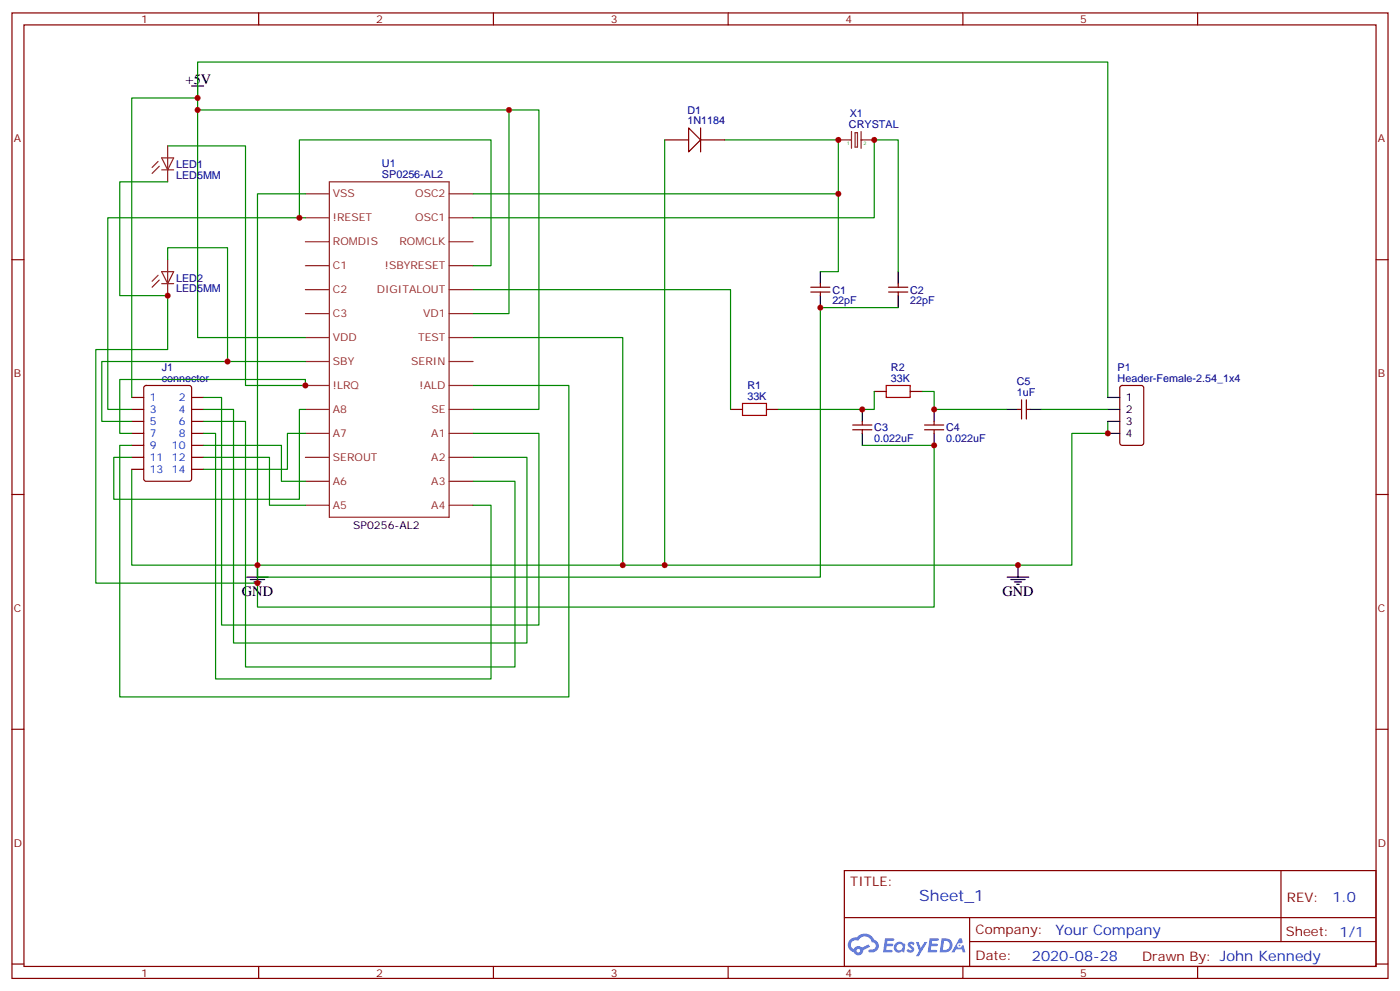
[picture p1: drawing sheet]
<svg xmlns="http://www.w3.org/2000/svg" width="412mm" height="292mm" viewBox="0 0 412 292" stroke-linecap="round" stroke-linejoin="round" font-family="sans-serif">
<g fill="none" stroke="#870000" stroke-width=".35">
<path d="M3.5 3.8h405.4v284.3h-405.4zM7.1 7.3h398.2v277.3h-398.2zM76.2 3.8v3.5M145.3 3.8v3.5M214.5 3.8v3.5M283.6 3.8v3.5M352.8 3.8v3.5M3.5 76.5h3.6M405.3 76.5h3.6M3.5 145.6h3.6M405.3 145.6h3.6M3.5 214.8h3.6"/>
<path d="M405.3 214.8h3.6M248.7 256.4h156.6v28.2h-156.6zM377.3 256.4v20.9M248.7 270.2h156.5M285.6 277.3h119.6M285.6 270.2v14.2M3.5 283.9h3.6M76.2 284.6v3.5M145.3 284.6v3.5M214.5 284.6v3.5M283.6 284.6v3.5M352.8 284.6v3.5"/>
<path d="M405.3 283.9h3.6"/>
</g>
<g fill="#5487ff">
<path d="M267.7 277.6a1.22 1.22 0 0 1 1.7 .2l-.4 .6a.47 .47 0 0 0-.3-.4 .47 .47 0 0 0-.5 .2l.1 .2a1.14 1.14 0 0 1 .8 1.8 1.14 1.14 0 0 1-1.9 0l-.2-.2 .5-.6 .7 .5a.29 .29 0 0 0 .3-.3 .29 .29 0 0 0-.2-.3 1.04 1.04 0 0 1-.6-1.7z"/>
<path d="M260.7 276.3h2.4l.3 .2-.2 .5-1.8 .1-.1 .8h1.5l.3 .4-.3 .4h-1.6l-.2 1.1h1.7l.2 .3-.2 .3-2.6 .1z"/>
<path d="M273.8 276.3h2.4l.3 .2-.1 .5-1.8 .1-.2 .8h1.6l.3 .4-.4 .4h-1.6l-.1 1.1h1.7l.2 .3-.2 .3-2.6 .1z"/>
<path d="M282.6 276.3h.7l.3 1.3-.6 .3a.69 .69 0 0 0-1 .3 .69 .69 0 0 0 .4 .9 .69 .69 0 0 0 .9-.6l.5-.2 .6 2.2h-.8l-.2-.9h-1.8l-.5 .9h-.8z"/>
<path d="M269.8 277.4h.8l.6 1.8 1.1-1.8h.9l-2.6 4.2h-.8l.9-1.5z"/>
<path d="M277.4 276.3l-.6 4.2h1.3a2.11 2.11 0 0 0 2.5-2.1 2.11 2.11 0 0 0-2.5-2.1zM278.1 277.1a1.39 1.39 0 0 1 1.7 1.4 1.39 1.39 0 0 1-1.8 1.3h-.3z"/>
<path d="M263.7 277.9a1.54 1.54 0 0 0-.1 2.2 1.54 1.54 0 0 0 2.2 .1l.6 .3 .3-2.3-.2-.3h-.4a1.49 1.49 0 0 0-2.4 0zM264 278.9a.94 .94 0 0 1 1.8 0 .94 .94 0 0 1-1.8 0z"/>
<path d="M250.4 276.7a2.18 2.18 0 0 0 1.1 3.7 1.44 1.44 0 0 0 1.6 .9 1.44 1.44 0 0 0 1.2-1.4l2-1.1-.5-.7-1.9 1a1.47 1.47 0 0 0-2.4 .4 1.39 1.39 0 0 1-.7-1.9 1.39 1.39 0 0 1 2-.5 2.12 2.12 0 0 1 2.2-1.3 2.12 2.12 0 0 1 1.9 1.7 1.14 1.14 0 0 1 1.1 1.4 1.14 1.14 0 0 1-1.7 .7 .43 .43 0 0 0-.5 .4 .43 .43 0 0 0 .4 .5 1.98 1.98 0 0 0 2.5-1.2 1.98 1.98 0 0 0-1.2-2.6 3.1 3.1 0 0 0-5.3-.6l-.9 .1zM252.3 280a.55 .55 0 0 1 1.1 0 .55 .55 0 0 1-1.1 0z"/>
<circle cx="282.6" cy="278.4" r=".26"/>
</g>
<g fill="none" stroke="#8c2424" stroke-width=".35">
<path d="M250.8 38.7v5M251.9 39.1h.7v4.2h-.7zM253.6 38.7v5M90 57.1h7M97 53.6h35.3v98.7h-35.3zM132.3 57.1h7M246.9 41.2h3.9M253.6 41.2h3.9M90 64.1h7M90 71.2h7M90 78.2h7M132.3 64.1h7"/>
<path d="M132.3 71.2h7M132.3 78.2h7M90 85.3h7M90 92.4h7M90 99.4h7M132.3 85.3h7M132.3 92.4h7M132.3 99.4h7M90 106.5h7M90 113.5h7M132.3 106.5h7M132.3 113.5h7"/>
<path d="M90 120.6h7M90 127.6h7M90 134.7h7M132.3 120.6h7M132.3 127.6h7M132.3 134.7h7M90 141.7h7M90 148.8h7M132.3 141.7h7M132.3 148.8h7"/>
</g>
<g fill="none" stroke="#000" stroke-width=".35">
<path d="M56.4 25.3h3.6M58.2 25.3v3.6M241.7 80v3.5M241.7 87.1v3.5M264.6 80v3.5M264.6 87.1v3.5M254 120.6v3.5M254 127.6v3.6M275.2 120.6v3.5M275.2 127.6v3.6M296.3 120.6h3.6M303.4 120.6h3.5"/>
<path d="M72.7 170h6.3M73.7 170.7h4.3M74.8 171.4h2.1M75.5 172.1h.7M75.8 166.4v3.6"/>
</g>
<g fill="none" stroke="#008700" stroke-width=".35">
<path d="M58.2 32.4h100.5v88.2h-19.4M58.2 28.9h-19.4v88.2M149.9 32.4v60h-10.6M49.4 43h22.9v70.5h17.7v-1.7h-54.7v15.8h3.5M90 57.1h-14.2v109.3h-37v-28.2M213.4 41.2h33.5v15.9h-107.6M246.9 57.1v22.9h-5.2M88.2 64.1h-56.5v56.5h7.1M90 64.1h-1.8v-22.9h56.4v37h-5.3M139.3 64.1h118.2v-22.9h7.1v38.8M90 99.4h-31.8v-81.1h268.1v98.8M139.3 99.4h44.1v67h-107.6"/>
<path d="M139.3 85.3h75.9v35.3M264.6 90.6h-22.9v79.4h-165.9v-3.6M60 117.1h5.3v67h93.4v-56.5h-19.4M90 106.5h-60v17.6h8.8M139.3 113.5h28.3v91.7h-132.3v-74h3.5M257.5 115.3v5.3h-28.2M271.6 115.3h3.6v5.3h21.1M60 120.6h8.8v68.8h86.4v-54.7h-15.9M60 124.1h12.3v72.3h79.4v-54.7h-12.4M60 127.6h3.5v72.4h81.1v-51.2h-5.3M60 131.2h22.9v10.5h7.1M60 134.7h19.4v14.1h10.6"/>
<path d="M90 127.6h-5.3v10.6h-24.7M90 120.6h-1.8v26.4h-54.7v-12.3h5.3M254 131.2h21.2v47.6h-199.4v-12.4M326.3 124.1v3.5h-10.6v38.8h-132.3"/>
</g>
<g fill="none" stroke="#870000" stroke-width=".35">
<path d="M238.8 86h5.7M238.8 84.6h5.7M241.7 83.5v1.1M241.7 86v1.1M261.8 86h5.6M261.8 84.6h5.6M264.6 83.5v1.1M264.6 86v1.1M38.8 117.1h3.5M42.6 113.7l.4-.2h12.7l.7 .5v27l-.4 .7h-13l-.6-.4-.1-27.1zM56.4 117.1h3.6M257.5 115.3h3.6"/>
<path d="M268.1 115.3h3.5M300.9 117.8v5.6M302.3 117.8v5.6M38.8 120.6h3.5M38.8 124.1h3.5M38.8 127.6h3.5M38.8 131.2h3.5M38.8 134.7h3.5M38.8 138.2h3.5M56.4 120.6h3.6M56.4 124.1h3.6M56.4 127.6h3.6"/>
<path d="M56.4 131.2h3.6M56.4 134.7h3.6M56.4 138.2h3.6M215.2 120.6h3.5M225.8 120.6h3.5M251.2 126.6h5.6M251.2 125.2h5.6M254 124.1v1.1M254 126.6v1M272.3 126.6h5.7M272.3 125.2h5.7M275.2 124.1v1.1"/>
<path d="M275.2 126.6v1M299.9 120.6h1M302.3 120.6h1.1"/>
</g>
<path d="M218.7 118.8h7.1v3.5h-7.1zM261.1 113.5h7v3.6h-7z" fill="none" stroke="#a10000" stroke-width=".35"/>
<path d="M202.8 37.7l3.6 3.5-3.6 3.5z" fill="#fff" stroke="#870000" stroke-width=".35"/>
<path d="M206.4 37.7v7M195.8 41.2h7M206.4 41.2h7M330.1 113.7l.5-.2h5.6l.6 .5 .1 16.5-.5 .6-5.8 .1-.7-.5-.1-16.5z" fill="none" stroke="#870000" stroke-width=".35"/>
<path d="M49.4 53.6h-14.1v33.5h14.1v15.8h-21.2v68.8h47.6M195.8 41.2v125.2M49.4 76.5v-3.5h17.6v33.5M306.9 120.6h19.4" fill="none" stroke="#008700" stroke-width=".35"/>
<path d="M326.3 117.1h3.5M326.3 120.6h3.5M326.3 124.1h3.5M326.3 127.6h3.5M296.7 170h6.3M297.7 170.7h4.3M298.8 171.4h2.1M299.5 172.1h.7M299.9 166.4v3.6" fill="none" stroke="#000" stroke-width=".35"/>
<path d="M46.6 47.6l-1.8 1.7M46.9 49l-2.1 2.1M47.6 46.5h3.6l-1.8 3.5zM47.6 50h3.6M49.4 43v10.6M49.4 76.5v10.6M46.6 81.1l-1.8 1.7M46.9 82.5l-2.1 2.1M47.6 80h3.6l-1.8 3.5zM47.6 83.5h3.6" fill="none" stroke="#8c2424" stroke-width=".35"/>
<g fill="#c00">
<circle cx="58.2" cy="28.9" r=".88"/>
<circle cx="58.2" cy="32.4" r=".88"/>
<circle cx="149.9" cy="32.4" r=".88"/>
<circle cx="257.5" cy="41.2" r=".88"/>
<circle cx="75.8" cy="166.4" r=".88"/>
<circle cx="241.7" cy="90.6" r=".88"/>
<circle cx="275.2" cy="120.6" r=".88"/>
<circle cx="254" cy="120.6" r=".88"/>
<circle cx="275.2" cy="131.2" r=".88"/>
<circle cx="246.9" cy="41.2" r=".88"/>
<circle cx="195.8" cy="166.4" r=".88"/>
<circle cx="183.4" cy="166.4" r=".88"/>
<circle cx="326.3" cy="127.6" r=".88"/>
<circle cx="75.8" cy="171.7" r=".88"/>
<circle cx="49.4" cy="87.1" r=".88"/>
<circle cx="299.9" cy="166.4" r=".88"/>
<circle cx="246.9" cy="57.1" r=".88"/>
<circle cx="90" cy="113.5" r=".88"/>
<circle cx="67" cy="106.5" r=".88"/>
<circle cx="88.2" cy="64.1" r=".88"/>
</g>
<text font-size="4.6" fill="#00f" x="270.8" y="265.4">Sheet_1</text>
<g font-size="4.2">
<text x="54.7" y="24.6">+5V</text>
<text x="71.3" y="175.6">GND</text>
<text x="295.3" y="175.6">GND</text>
</g>
<g font-size="4.2" fill="#00f">
<text x="392.5" y="265.7">1.0</text>
<text x="310.9" y="275.2">Your Company</text>
<text x="304" y="283">2020-08-28</text>
</g>
<g font-size="3.9" fill="#800">
<text x="250.5" y="261">TITLE:</text>
<text x="379.1" y="265.7">REV:</text>
<text x="287.4" y="275.2">Company:</text>
<text x="378.7" y="275.8">Sheet: 1/1</text>
<text x="287.4" y="282.9">Date:</text>
<text x="336.4" y="282.9">Drawn By: John Kennedy</text>
</g>
<g font-size="3.2" fill="#800">
<text x="41.6" y="6.8">1</text>
<text x="110.8" y="6.8">2</text>
<text x="179.9" y="6.8">3</text>
<text x="249.1" y="6.8">4</text>
<text x="318.2" y="6.8">5</text>
<text x="4.1" y="41.9">A</text>
<text x="405.9" y="41.9">A</text>
<text x="4.1" y="111.1">B</text>
<text x="405.9" y="111.1">B</text>
<text x="4.1" y="180.2">C</text>
<text x="405.9" y="180.2">C</text>
<text x="4.1" y="249.3">D</text>
<text x="405.9" y="249.3">D</text>
<text x="41.6" y="287.6">1</text>
<text x="110.8" y="287.6">2</text>
<text x="179.9" y="287.6">3</text>
<text x="249.1" y="287.6">4</text>
<text x="318.2" y="287.6">5</text>
</g>
<g font-size="3.2" fill="#000080">
<text x="202.5" y="33.4">D1</text>
<text x="250.3" y="34.5">X1</text>
<text x="202.5" y="36.6">1N1184</text>
<text x="250.1" y="37.7">CRYSTAL</text>
<text x="51.9" y="52.6">LED5MM</text>
<text x="51.9" y="49.4">LED1</text>
<text x="112.5" y="52.5">SP0256-AL2</text>
<text x="112.5" y="49.3">U1</text>
<text x="51.9" y="83">LED2</text>
<text x="51.9" y="86.1">LED5MM</text>
<text x="245.2" y="89.7">22pF</text>
<text x="245.2" y="86.5">C1</text>
<text x="268.1" y="89.7">22pF</text>
<text x="268.1" y="86.5">C2</text>
<text x="47.6" y="112.5">connector</text>
<text x="47.6" y="109.3">J1</text>
<text x="262.4" y="112.5">33K</text>
<text x="262.5" y="109.3">R2</text>
<text x="299.5" y="113.5">C5</text>
<text x="329.2" y="112.5">Header-Female-2.54_1x4</text>
<text x="329.2" y="109.3">P1</text>
<text x="220.1" y="117.8">33K</text>
<text x="220.1" y="114.6">R1</text>
<text x="299.5" y="116.7">1uF</text>
<text x="257.5" y="130.2">0.022uF</text>
<text x="257.5" y="127">C3</text>
<text x="278.7" y="130.2">0.022uF</text>
<text x="278.7" y="127">C4</text>
</g>
<g font-size="3.2" fill="#8d2323">
<text x="98.1" y="58.1">VSS</text>
<text x="122.3" y="58.1">OSC2</text>
<text x="98.1" y="65.2">!RESET</text>
<text x="122.3" y="65.2">OSC1</text>
<text x="98.1" y="72.2">ROMDIS</text>
<text x="117.7" y="72.2">ROMCLK</text>
<text x="98.1" y="79.3">C1</text>
<text x="113.3" y="79.3">!SBYRESET</text>
<text x="98.1" y="86.4">C2</text>
<text x="111" y="86.4">DIGITALOUT</text>
<text x="98.1" y="93.4">C3</text>
<text x="124.6" y="93.4">VD1</text>
<text x="98.1" y="100.5">VDD</text>
<text x="123.1" y="100.5">TEST</text>
<text x="98.1" y="107.5">SBY</text>
<text x="121.1" y="107.5">SERIN</text>
<text x="98.1" y="114.6">!LRQ</text>
<text x="123.6" y="114.6">!ALD</text>
<text x="98.1" y="121.6">A8</text>
<text x="127.1" y="121.6">SE</text>
<text x="98.1" y="128.7">A7</text>
<text x="127" y="128.7">A1</text>
<text x="98.1" y="135.7">SEROUT</text>
<text x="127" y="135.7">A2</text>
<text x="98.1" y="142.8">A6</text>
<text x="127" y="142.8">A3</text>
<text x="98.1" y="149.9">A5</text>
<text x="127" y="149.9">A4</text>
</g>
<g font-size="3.2" fill="#00f">
<text x="44.1" y="118.1">1</text>
<text x="52.7" y="118.1">2</text>
<text x="44.1" y="121.6">3</text>
<text x="44.1" y="125.2">5</text>
<text x="52.7" y="121.6">4</text>
<text x="52.7" y="125.2">6</text>
<text x="44.1" y="128.7">7</text>
<text x="52.7" y="128.7">8</text>
<text x="44.1" y="132.2">9</text>
<text x="44.1" y="135.7">11</text>
<text x="50.6" y="132.2">10</text>
<text x="50.6" y="135.7">12</text>
<text x="44.1" y="139.3">13</text>
<text x="50.6" y="139.3">14</text>
</g>
<g font-size="3.2">
<text x="331.6" y="118.1">1</text>
<text x="331.6" y="121.6">2</text>
<text x="331.6" y="125.2">3</text>
<text x="331.6" y="128.7">4</text>
<text x="104.1" y="155.9">SP0256-AL2</text>
</g>
<g font-size="1.4" fill="#238d23">
<text x="249.4" y="42.6">1</text>
<text x="254.4" y="42.6">2</text>
</g>
</svg>
